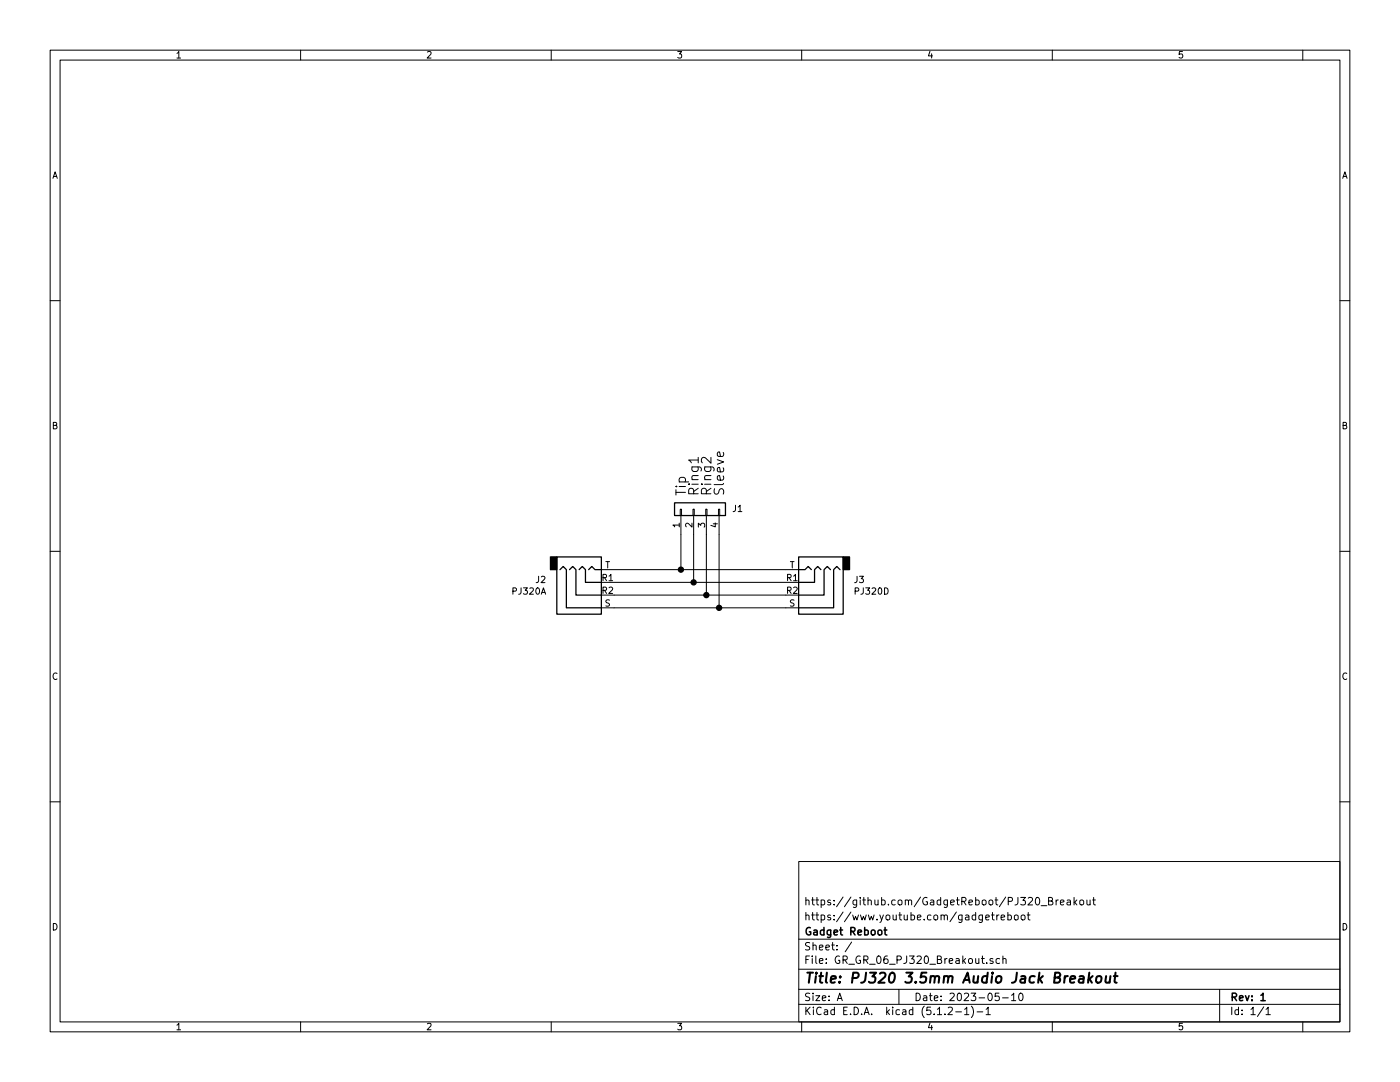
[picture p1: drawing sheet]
EESchema Schematic File Version 4
LIBS:GR_GR_06_PJ320_Breakout-cache
EELAYER 29 0
EELAYER END
$Descr A 11000 8500
encoding utf-8
Sheet 1 1
Title "PJ320 3.5mm Audio Jack Breakout"
Date "2023-05-10"
Rev "1"
Comp "Gadget Reboot"
Comment1 "https://www.youtube.com/gadgetreboot"
Comment2 "https://github.com/GadgetReboot/PJ320_Breakout"
Comment3 ""
Comment4 ""
$EndDescr
Text Notes 5400 3900 1    75   ~ 0
Tip
$Comp
L Connector:AudioJack4 J2
U 1 1
P 4625 4675
F 0 "J2" H 4295 4558 50  0000 R CNN
F 1 "PJ320A" H 4295 4649 50  0000 R CNN
F 2 "footprints:PJ320A" H 4625 4675 50  0001 C CNN
F 3 "~" H 4625 4675 50  0001 C CNN
	1    4625 4675
	1    0    0    1   
$EndComp
$Comp
L Connector:AudioJack4 J3
U 1 1
P 6375 4675
F 0 "J3" H 6045 4558 50  0000 R CNN
F 1 "PJ320D" H 6045 4649 50  0000 R CNN
F 2 "footprints:PJ320D" H 6375 4675 50  0001 C CNN
F 3 "~" H 6375 4675 50  0001 C CNN
	1    6375 4675
	-1   0    0    1   
$EndComp
$Comp
L Connector_Generic:Conn_01x04 J1
U 1 1
P 5450 4000
F 0 "J1" V 5450 3700 50  0000 R CNN
F 1 "Conn_01x04" V 5323 3712 50  0001 R CNN
F 2 "Connector_PinHeader_2.54mm:PinHeader_1x04_P2.54mm_Vertical" H 5450 4000 50  0001 C CNN
F 3 "~" H 5450 4000 50  0001 C CNN
	1    5450 4000
	0    -1   -1   0   
$EndComp
Wire Wire Line
	4825 4575 5450 4575
Wire Wire Line
	4825 4675 5550 4675
Wire Wire Line
	4825 4775 5650 4775
Wire Wire Line
	5350 4200 5350 4475
Connection ~ 5350 4475
Wire Wire Line
	5350 4475 6175 4475
Wire Wire Line
	5450 4200 5450 4575
Connection ~ 5450 4575
Wire Wire Line
	5450 4575 6175 4575
Wire Wire Line
	5550 4200 5550 4675
Connection ~ 5550 4675
Wire Wire Line
	5550 4675 6175 4675
Wire Wire Line
	5650 4200 5650 4775
Connection ~ 5650 4775
Wire Wire Line
	5650 4775 6175 4775
Text Notes 5500 3900 1    75   ~ 0
Ring1
Text Notes 5600 3900 1    75   ~ 0
Ring2\n
Text Notes 5700 3900 1    75   ~ 0
Sleeve
Wire Wire Line
	4825 4475 5350 4475
$EndSCHEMATC
